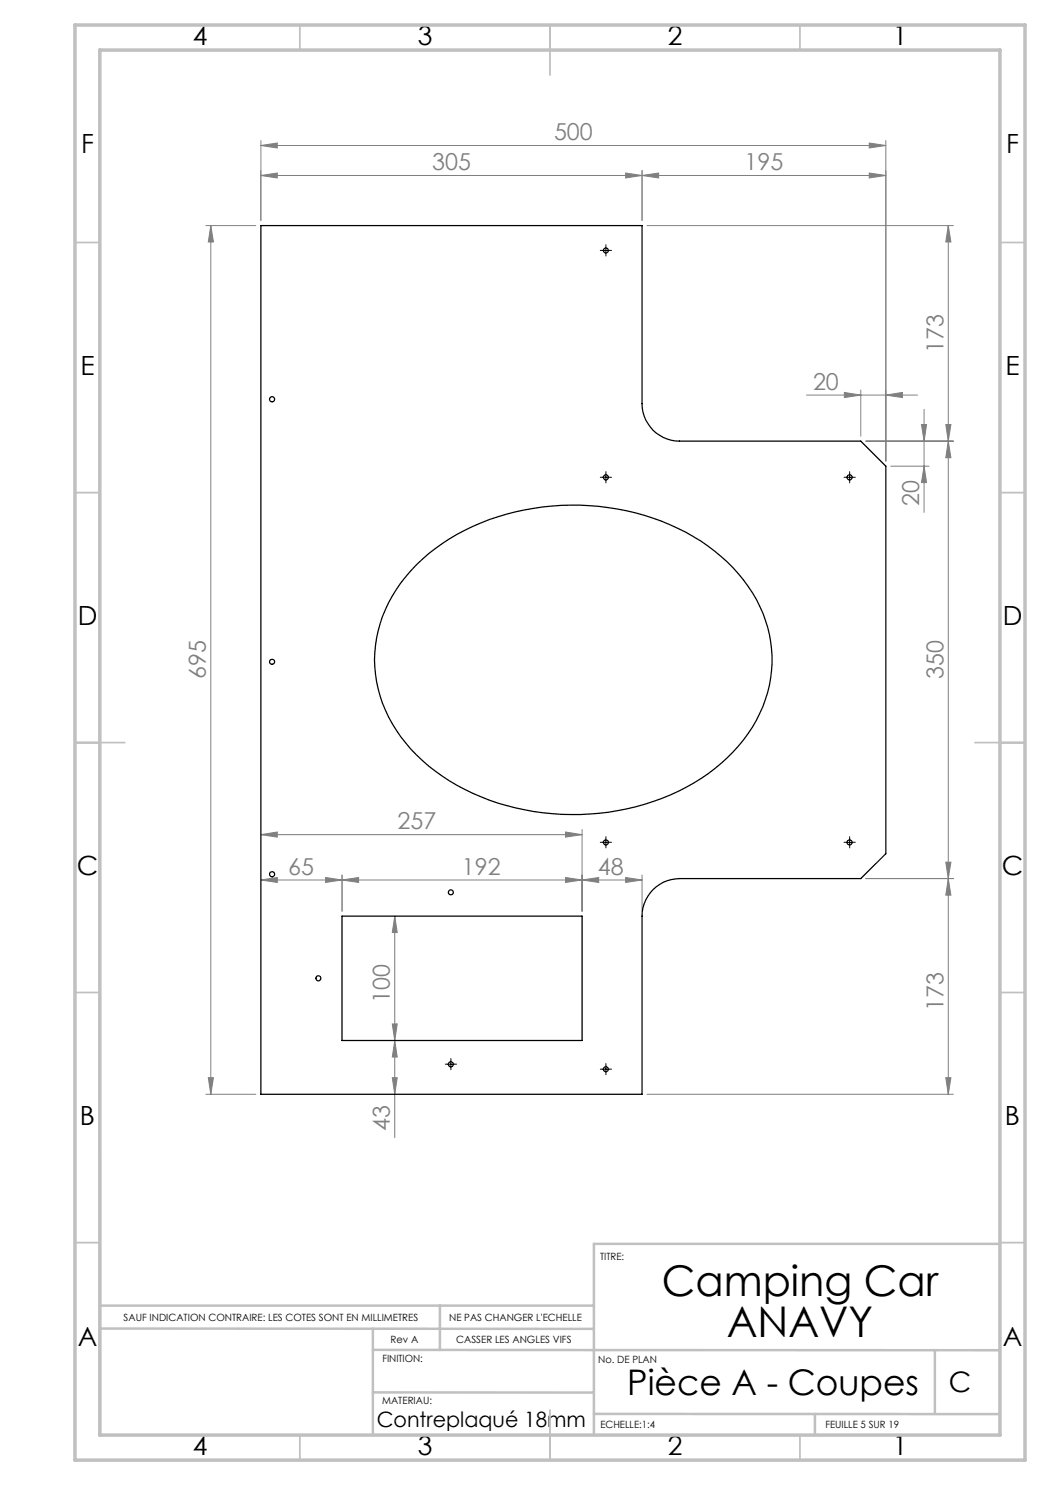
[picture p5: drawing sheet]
<svg xmlns="http://www.w3.org/2000/svg" width="210mm" height="297mm" viewBox="0 0 210 297" stroke-linecap="round" stroke-linejoin="round" font-family="sans-serif">
<g fill="none" stroke="#808080" stroke-width=".2">
<path d="M52.2 29.1l3.3-.5v1zM52.2 35.1l3.3-.5v1zM52.2 28.1v16M52.2 29.1h125M52.2 35.1h125M125.1 34.6l3.3 .5-3.3 .5zM128.4 35.1l3.3-.5v1zM128.4 34.1v10M173.8 28.6l3.4 .5-3.4 .5zM173.8 34.6l3.4 .5-3.4 .5zM177.2 28.1v64.1M41.2 45.1h10"/>
<path d="M42.2 45.1l.5 3.3h-1zM42.2 45.1v173.8M129.4 45.1h61.3M189.7 45.1l.5 3.3h-1zM189.7 45.1v173.8M161.3 79h22.2M168.9 78.5l3.3 .5-3.3 .5zM172.2 78v9.2M177.2 79l3.3-.5v1zM173.2 88.2h17.5M178.2 93.2h7.6M184.3 84.9h1l-.5 3.3z"/>
<path d="M184.8 81.9v20.6M184.8 93.2l.5 3.3h-1zM189.2 84.9h1l-.5 3.3zM189.7 88.2l.5 3.3h-1zM52.2 176l3.3-.5v1zM52.2 166.9l3.3-.5v1zM52.2 176h76.2M52.2 166.9h64.2M65.1 175.5l3.3 .5-3.3 .5zM68.4 176l3.3-.5v1zM68.4 175v7.2M113.1 175.5l3.3 .5-3.3 .5z"/>
<path d="M113.1 166.4l3.3 .5-3.3 .5zM116.4 176l3.3-.5v1zM116.4 165.9v16.3M125.1 175.5l3.3 .5-3.3 .5zM128.4 175v7.2M173.2 175.7h17.5M189.2 172.4h1l-.5 3.3zM189.7 175.7l.5 3.3h-1zM79 183.2v44.3M79 183.2l.4 3.3h-.9zM41.2 218.9h10M41.7 215.5h1l-.5 3.4z"/>
<path d="M78.5 204.8h.9l-.4 3.3zM78.5 215.5h.9l-.4 3.4zM79 208.1l.4 3.3h-.9zM129.4 218.9h61.3M189.2 215.5h1l-.5 3.4z"/>
</g>
<g fill="none" stroke="#000" stroke-width=".2" stroke-dasharray="30.5 1.3 1.3 1.3">
<path d="M120.6 50.1h-.5M121.2 50.7v.5M121.2 49.5v-.5M121.8 50.1h.5M120.6 95.5h-.5M121.2 96.1v.5M121.2 94.8v-.5M121.8 95.5h.5M169.3 95.5h-.5M169.9 96.1v.5M169.9 94.8v-.5M170.6 95.5h.5"/>
<path d="M120.6 168.5h-.5M121.2 169.1v.5M121.2 167.8v-.5M121.8 168.5h.5M169.3 168.5h-.5M169.9 169.1v.5M169.9 167.8v-.5M170.6 168.5h.5M89.6 212.8h-.5M90.2 213.5v.5M90.2 212.2v-.5M90.8 212.8h.5"/>
<path d="M120.6 213.8h-.5M121.2 214.5v.5M121.2 213.2v-.5M121.8 213.8h.5"/>
</g>
<g fill="none" stroke="#000" stroke-width=".2">
<path d="M120.5 50.1h1.3M121.2 49.5v1.2M120.5 95.5h1.3M121.2 94.9v1.2M169.3 95.5h1.2M169.9 94.9v1.2M120.5 168.5h1.3M121.2 167.8v1.3M169.3 168.5h1.2M169.9 167.8v1.3M89.5 212.9h1.3M90.2 212.2v1.3"/>
<path d="M120.5 213.9h1.3M121.2 213.2v1.3"/>
</g>
<g fill="none" stroke="#c0c0c0" stroke-width=".35">
<path d="M60 5v5M110 5v10M160 5v5M15 48.5h5M200 48.5h5M15 98.5h5M200 98.5h5M15 148.5h10M195 148.5h10M15 198.5h5M200 198.5h5M15 248.5h5"/>
<path d="M200 248.5h5M60 287v5M110 282v10M160 287v5"/>
</g>
<path d="M20 231.8v55.2M200 248.8h-81.2v38.2M20 261.1h98.8M20 265.7l98.8 .1M74.6 265.7v21.3M74.6 278.5h44.2M74.6 270h125.4M88 261.1v8.9M187 270v12.8M118.8 282.8h81.2M163 282.8v4.2" fill="none" stroke="#c0c0c0" stroke-width=".5"/>
<path d="M15 5h190v287h-190zM20 10h180v277h-180z" fill="none" stroke="#c0c0c0" stroke-width=".7"/>
<g fill="#808080">
<path d="M177.2 79l3.3-.5v1zM168.9 78.5l3.3 .5-3.3 .5z"/>
<path d="M52.2 29.1l3.3-.5v1zM173.8 28.6l3.4 .5-3.4 .5z"/>
<path d="M68.4 176l3.3-.5v1zM113.1 175.5l3.3 .5-3.3 .5zM116.4 176l3.3-.5v1zM125.1 175.5l3.3 .5-3.3 .5z"/>
<path d="M128.4 35.1l3.3-.5v1zM173.8 34.6l3.4 .5-3.4 .5z"/>
<path d="M52.2 35.1l3.3-.5v1zM125.1 34.6l3.3 .5-3.3 .5z"/>
<path d="M65.1 175.5l3.3 .5-3.3 .5zM52.2 176l3.3-.5v1zM113.1 166.4l3.3 .5-3.3 .5zM52.2 166.9l3.3-.5v1z"/>
<path d="M41.7 215.5h1l-.5 3.4zM42.2 45.1l.5 3.3h-1z"/>
<path d="M184.3 84.9h1l-.5 3.3zM184.8 93.2l.5 3.3h-1z"/>
<path d="M189.7 45.1l.5 3.3h-1zM189.2 84.9h1l-.5 3.3zM189.7 88.2l.5 3.3h-1zM189.2 172.4h1l-.5 3.3zM79 183.2l.4 3.3h-.9zM78.5 204.8h.9l-.4 3.3zM79 208.1l.4 3.3h-.9zM78.5 215.5h.9l-.4 3.4zM189.7 175.7l.5 3.3h-1zM189.2 215.5h1l-.5 3.4z"/>
</g>
<g fill="none" stroke="#000" stroke-width=".25">
<path d="M52.2 45.1h76.2v35.6a7.5 7.5 0 0 0 7.5 7.5h36.3l5 5v77.5l-5 5h-36.3a7.5 7.5 0 0 0-7.5 7.5v35.7h-76.2zM83.3 113a44.4 44.4 0 0 1 29-11.9 46.5 46.5 0 0 1 30.6 9.1 28.4 28.4 0 0 1 11.4 19.6 26.5 26.5 0 0 1-8.8 21.7 43.7 43.7 0 0 1-27.6 11.3 45.6 45.6 0 0 1-33.4-10.7 26.8 26.8 0 0 1-9.4-23.1 27.4 27.4 0 0 1 8.2-16zM68.4 183.2h48v24.9h-48z"/>
<circle cx="121.2" cy="50.1" r=".51"/>
<circle cx="54.4" cy="79.9" r=".51"/>
<circle cx="121.2" cy="95.5" r=".51"/>
<circle cx="169.9" cy="95.5" r=".51"/>
<circle cx="54.4" cy="132.3" r=".51"/>
<circle cx="54.4" cy="174.8" r=".52"/>
<circle cx="90.2" cy="178.5" r=".5"/>
<circle cx="121.2" cy="168.5" r=".51"/>
<circle cx="169.9" cy="168.5" r=".51"/>
<circle cx="63.7" cy="195.7" r=".5"/>
<circle cx="90.2" cy="212.9" r=".5"/>
<circle cx="121.2" cy="213.9" r=".51"/>
</g>
<g font-size="8.5">
<text x="132.4" y="259.3">Camping Car</text>
<text x="145.3" y="267.4">ANAVY</text>
</g>
<text font-size="7.1" x="125.4" y="279">Pièce A - Coupes</text>
<text font-size="5.6" x="189.8" y="278.5">C</text>
<g font-size="5.3">
<text x="38.5" y="8.9">4</text>
<text x="83.5" y="8.9">3</text>
<text x="133.6" y="8.9">2</text>
<text x="178.6" y="8.9">1</text>
<text x="16.2" y="30.7">F</text>
<text x="201.2" y="30.7">F</text>
<text x="16.1" y="74.9">E</text>
<text x="201.1" y="74.9">E</text>
<text x="15.5" y="124.9">D</text>
<text x="200.5" y="124.9">D</text>
<text x="15.4" y="174.9">C</text>
<text x="200.4" y="174.9">C</text>
<text x="16" y="224.9">B</text>
<text x="201" y="224.9">B</text>
<text x="15.5" y="269.2">A</text>
<text x="200.5" y="269.2">A</text>
<text x="38.5" y="290.9">4</text>
<text x="83.5" y="290.9">3</text>
<text x="133.6" y="290.9">2</text>
<text x="178.6" y="290.9">1</text>
</g>
<g font-size="4.7" fill="#808080">
<text x="110.8" y="28.1">500</text>
<text x="86.4" y="34.1">305</text>
<text x="148.9" y="34.1">195</text>
<text x="188.7" y="70.5" transform="rotate(-90 188.7 70.5)">173</text>
<text x="162.6" y="78">20</text>
<text x="183.8" y="101.2" transform="rotate(-90 183.8 101.2)">20</text>
<text x="41.2" y="135.8" transform="rotate(-90 41.2 135.8)">695</text>
<text x="188.7" y="135.8" transform="rotate(-90 188.7 135.8)">350</text>
<text x="79.5" y="165.9">257</text>
<text x="57.6" y="175">65</text>
<text x="92.4" y="175">192</text>
<text x="119.6" y="175">48</text>
<text x="78" y="200.7" transform="rotate(-90 78 200.7)">100</text>
<text x="188.7" y="202.1" transform="rotate(-90 188.7 202.1)">173</text>
<text x="78" y="226.2" transform="rotate(-90 78 226.2)">43</text>
</g>
<text font-size="4.2" x="75.4" y="285.4">Contreplaqué 18mm</text>
<g font-size="2">
<text x="120" y="251.9">TITRE:</text>
<text x="24.7" y="264.2">SAUF INDICATION CONTRAIRE: LES COTES SONT EN MILLIMETRES</text>
<text x="78.1" y="268.6">Rev A</text>
<text x="89.8" y="264.2">NE PAS CHANGER L'ECHELLE</text>
<text x="91.2" y="268.6">CASSER LES ANGLES VIFS</text>
<text x="76.5" y="272.3">FINITION:</text>
<text x="119.6" y="272.5">No. DE PLAN</text>
<text x="76.4" y="280.9">MATERIAU:</text>
<text x="120.1" y="285.6">ECHELLE:1:4</text>
<text x="165.1" y="285.6">FEUILLE 5 SUR 19</text>
</g>
</svg>
